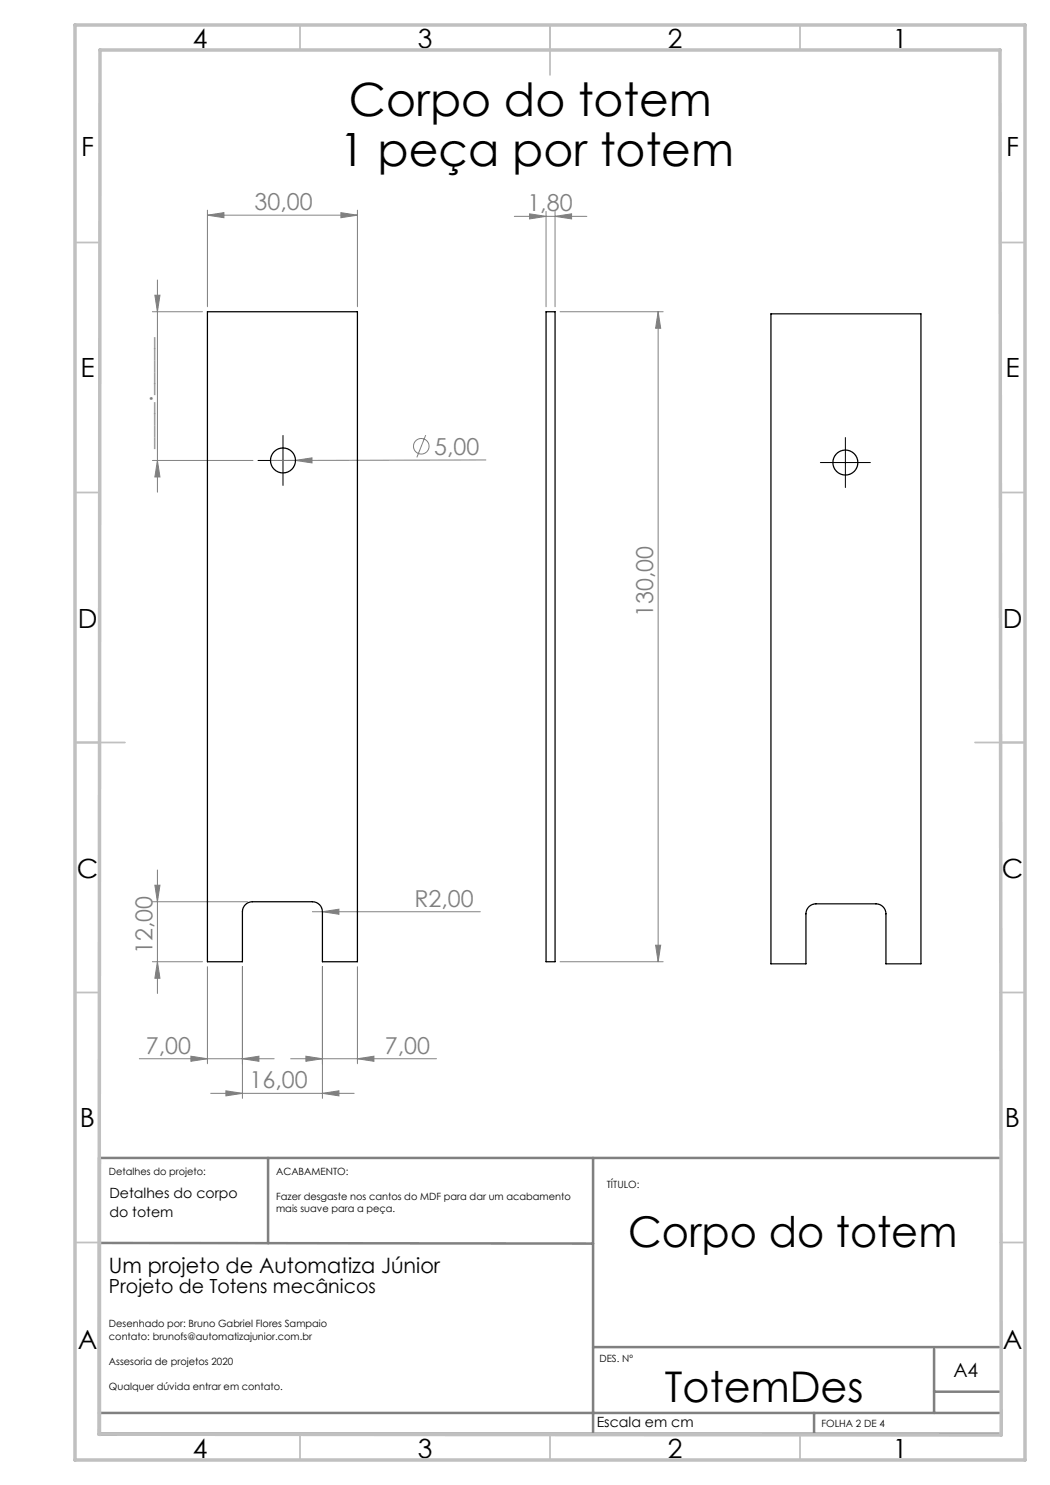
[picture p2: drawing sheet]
<svg xmlns="http://www.w3.org/2000/svg" width="210mm" height="297mm" viewBox="0 0 210 297" stroke-linecap="round" stroke-linejoin="round" font-family="sans-serif">
<g fill="none" stroke="#808080" stroke-width=".2">
<path d="M31 59h1l-.5 3.3zM31.5 56v42.4M41.5 43l3.3-.5v1zM41.5 42v19.3M41.5 43h30M68.2 42.5l3.3 .5-3.3 .5zM71.5 42v19.3M102.9 43.3h14.5M105.9 42.8l3.3 .5-3.3 .5zM109.2 42.3v19M111 43.3l3.3-.5v1zM111 42.3v19"/>
<path d="M30.5 62.3h10M112 62.3h20.6M131.6 62.3v130M131.6 62.3l.5 3.3h-1zM30.5 92.1h20.1M31.5 92.1l.5 3.3h-1zM59.1 92.1l3.3-.5v1zM59.1 92.1h-5M85.1 87l-1.7 4.5M97.2 92l-38.1 .1M31 177h1l-.5 3.3zM31.5 174v24.7"/>
<path d="M30.5 192.3h10M30.5 180.3h19M31.5 192.3l.5 3.3h-1zM41.5 193.3v19.5M48.5 193.3v26.4M62.5 182.3h33.6M64.5 182.3l3.3-.5v1.1zM64.5 193.3v26.4M71.5 193.3v19.5M112 192.3h20.6M131.1 189h1l-.5 3.3zM27.9 211.8h26.9"/>
<path d="M38.2 211.2l3.3 .6-3.3 .5zM42.1 218.7h28.7M45.2 218.2l3.3 .5-3.3 .5zM48.5 211.8l3.3-.6v1.1zM58.1 211.8h29.2M61.2 211.2l3.3 .6-3.3 .5zM64.5 218.7l3.3-.5v1zM71.5 211.8l3.3-.6v1.1z"/>
<circle cx="84.3" cy="89.3" r="1.56"/>
</g>
<path d="M54.1 92.1h-2.5M56.6 89.6v-2.5M56.6 94.6v2.5M59.1 92.1h2.5M166.6 92.5h-2.5M169.1 90v-2.5M169.1 95v2.5M171.6 92.5h2.5" fill="none" stroke="#000" stroke-width=".2" stroke-dasharray="15.2 1.3 1.3 1.3"/>
<path d="M54.1 92.1h5M56.6 89.6v5M166.6 92.5h5M169.1 90v5" fill="none" stroke="#000" stroke-width=".2"/>
<path d="M53.6 231.6v17M118.6 231.6v55.2M199.8 231.6h-180v55.2M19.8 248.6l98.8 .1M118.6 269.4h81.2M186.8 269.8v12.8M186.8 278.3h13M19.8 282.6h180M162.8 282.6v4.2" fill="none" stroke="#808080" stroke-width=".5"/>
<path d="M19.8 286.8h180" fill="none" stroke="#808080" stroke-width=".7"/>
<g fill="none" stroke="#c0c0c0" stroke-width=".35">
<path d="M60 5v5M110 5v10M160 5v5M15 48.5h5M200 48.5h5M15 98.5h5M200 98.5h5M15 148.5h10M195 148.5h10M15 198.5h5M200 198.5h5M15 248.5h5"/>
<path d="M200 248.5h5M60 287v5M110 287v5M160 287v5"/>
</g>
<path d="M20 231.8v55.2" fill="none" stroke="#c0c0c0" stroke-width=".5"/>
<path d="M15 5h190v287h-190zM20 10h180l.2 277-180.4-.2z" fill="none" stroke="#c0c0c0" stroke-width=".7"/>
<g fill="#808080">
<path d="M59.1 92.1l3.3-.5v1z"/>
<path d="M68.2 42.5l3.3 .5-3.3 .5zM41.5 43l3.3-.5v1z"/>
<path d="M38.2 211.2l3.3 .6-3.3 .5zM48.5 211.8l3.3-.6v1.1zM64.5 182.3l3.3 .6v-1.1zM61.2 211.2l3.3 .6-3.3 .5zM71.5 211.8l3.3-.6v1.1zM45.2 218.2l3.3 .5-3.3 .5zM64.5 218.7l3.3-.5v1zM105.9 42.8l3.3 .5-3.3 .5zM111 43.3l3.3-.5v1z"/>
<path d="M31.5 192.3l.5 3.3h-1zM31 177h1l-.5 3.3zM31.5 92.1l.5 3.3h-1zM31 59h1l-.5 3.3zM131.1 189h1l-.5 3.3zM131.6 62.3l.5 3.3h-1z"/>
</g>
<g fill="none" stroke="#000" stroke-width=".25">
<path d="M41.5 62.3h30v130h-7v-10a2 2 0 0 0-2-2h-12a2 2 0 0 0-2 2v10h-7zM109.2 62.3h1.8v130h-1.8zM154.2 62.8h30v130h-7v-10a2 2 0 0 0-2-2h-12a2 2 0 0 0-2 2v10h-7z"/>
<circle cx="56.6" cy="92.1" r="2.5"/>
<circle cx="169.1" cy="92.5" r="2.5"/>
</g>
<g font-size="9.2">
<text x="69.8" y="23.1">Corpo do totem</text>
<text x="67.9" y="33.3">1 peça por totem</text>
</g>
<g font-size="8.5">
<text x="125.6" y="249.3">Corpo do totem</text>
<text x="133" y="280.4">TotemDes</text>
</g>
<g font-size="5.3">
<text x="38.5" y="9.5">4</text>
<text x="83.5" y="9.5">3</text>
<text x="133.6" y="9.5">2</text>
<text x="178.6" y="9.5">1</text>
<text x="16.2" y="31.3">F</text>
<text x="201.2" y="31.3">F</text>
<text x="16.1" y="75.5">E</text>
<text x="201.1" y="75.5">E</text>
<text x="15.5" y="125.5">D</text>
<text x="200.5" y="125.5">D</text>
<text x="15.4" y="175.5">C</text>
<text x="200.4" y="175.5">C</text>
<text x="16" y="225.5">B</text>
<text x="201" y="225.5">B</text>
<text x="15.5" y="269.8">A</text>
<text x="200.5" y="269.8">A</text>
<text x="38.5" y="291.5">4</text>
<text x="83.5" y="291.5">3</text>
<text x="133.6" y="291.5">2</text>
<text x="178.6" y="291.5">1</text>
</g>
<g font-size="4.7" fill="#808080">
<text x="50.9" y="42">30,00</text>
<text x="105.5" y="42.3">1,80</text>
<text x="30.5" y="89.7" transform="rotate(-90 30.5 89.7)">____._____</text>
<text x="86.8" y="91">5,00</text>
<text x="130.6" y="123.4" transform="rotate(-90 130.6 123.4)">130,00</text>
<text x="82.9" y="181.3">R2,00</text>
<text x="30.5" y="190.8" transform="rotate(-90 30.5 190.8)">12,00</text>
<text x="29.2" y="210.7">7,00</text>
<text x="77" y="210.7">7,00</text>
<text x="49.9" y="217.7">16,00</text>
</g>
<text font-size="4.2" x="21.8" y="254.7">Um projeto de Automatiza Júnior</text>
<g font-size="3.9">
<text x="21.8" y="258.7">Projeto de Totens mecânicos</text>
<text x="190.7" y="275.3">A4</text>
</g>
<g font-size="2.8">
<text x="21.9" y="239.7">Detalhes do corpo</text>
<text x="21.9" y="243.5">do totem</text>
<text x="119.4" y="285.5">Escala em cm</text>
</g>
<g font-size="2">
<text x="21.8" y="234.9">Detalhes do projeto:</text>
<text x="55.2" y="234.9">ACABAMENTO:</text>
<text x="55.2" y="239.9">Fazer desgaste nos cantos do MDF para dar um acabamento</text>
<text x="121.4" y="237.5">TÍTULO:</text>
<text x="55.2" y="242.4">mais suave para a peça.</text>
<text x="21.8" y="265.4">Desenhado por: Bruno Gabriel Flores Sampaio</text>
<text x="21.8" y="267.9">contato: brunofs@automatizajunior.com.br</text>
<text x="21.8" y="272.9">Assesoria de projetos 2020</text>
<text x="119.9" y="272.4">DES. Nº</text>
<text x="21.8" y="277.9">Qualquer dúvida entrar em contato.</text>
<text x="164.3" y="285.4">FOLHA 2 DE 4</text>
</g>
</svg>
